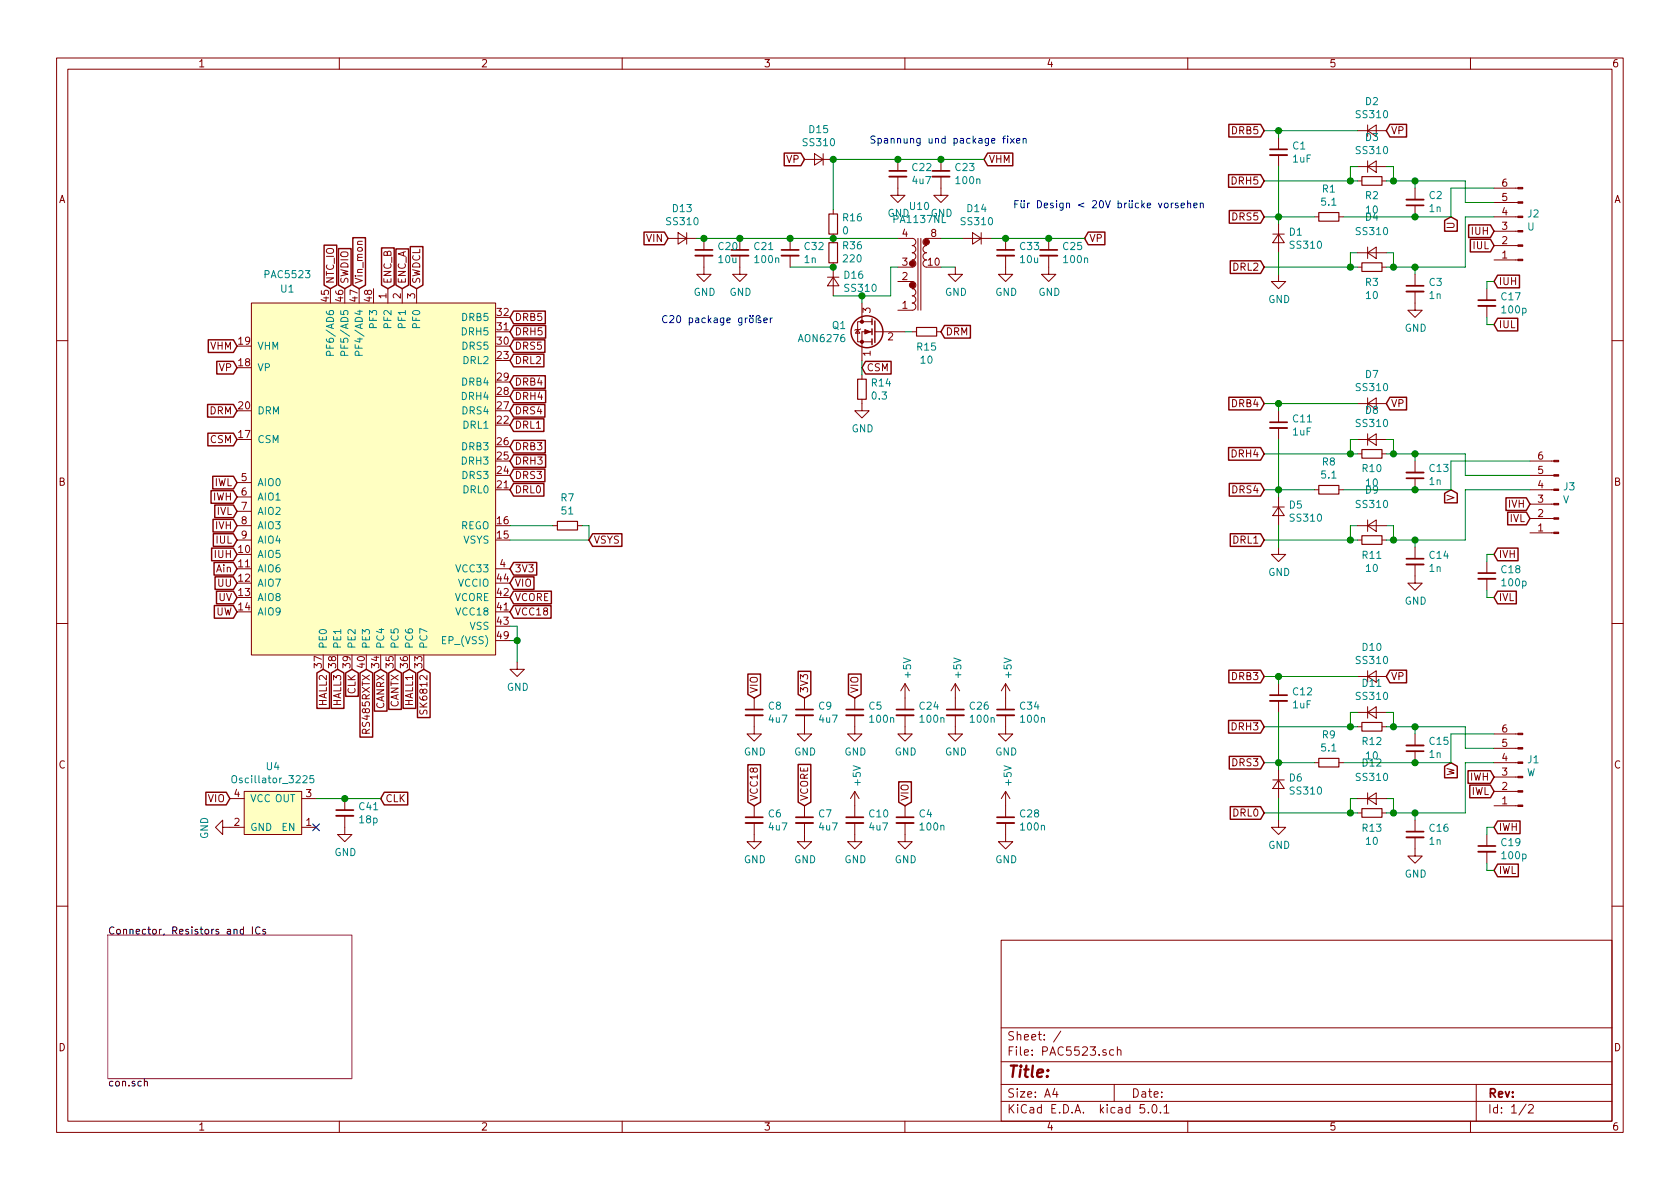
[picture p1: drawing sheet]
EESchema Schematic File Version 4
LIBS:PAC5523-cache
EELAYER 26 0
EELAYER END
$Descr A4 11693 8268
encoding utf-8
Sheet 1 2
Title ""
Date ""
Rev ""
Comp ""
Comment1 ""
Comment2 ""
Comment3 ""
Comment4 ""
$EndDescr
$Comp
L otter:PAC5523 U1
U 1 1
P 2600 3200
F 0 "U1" H 2000 4400 50  0000 C CNN
F 1 "PAC5523" H 2000 4500 50  0000 C CNN
F 2 "Package_DFN_QFN:QFN-48-1EP_6x6mm_P0.4mm_EP4.2x4.2mm" H 1950 4450 50  0001 C CNN
F 3 "https://activeweb-rn0ur8xaybw.netdna-ssl.com/wp-content/uploads/PAC5523_Datasheet.pdf" H 1950 4450 50  0001 C CNN
	1    2600 3200
	1    0    0    -1  
$EndComp
$Comp
L Device:C_Small C1
U 1 1
P 8900 1050
F 0 "C1" H 8992 1096 50  0000 L CNN
F 1 "1uF" H 8992 1005 50  0000 L CNN
F 2 "Capacitor_SMD:C_0805_2012Metric" H 8900 1050 50  0001 C CNN
F 3 "~" H 8900 1050 50  0001 C CNN
	1    8900 1050
	1    0    0    -1  
$EndComp
$Comp
L Device:D_Small D1
U 1 1
P 8900 1650
F 0 "D1" V 8854 1718 50  0000 L CNN
F 1 "SS310" V 8945 1718 50  0000 L CNN
F 2 "Diode_SMD:D_SOD-123F" V 8900 1650 50  0001 C CNN
F 3 "~" V 8900 1650 50  0001 C CNN
	1    8900 1650
	0    1    1    0   
$EndComp
$Comp
L Device:D_Small D2
U 1 1
P 9550 900
F 0 "D2" H 9550 1105 50  0000 C CNN
F 1 "SS310" H 9550 1014 50  0000 C CNN
F 2 "Diode_SMD:D_SOD-123F" V 9550 900 50  0001 C CNN
F 3 "~" V 9550 900 50  0001 C CNN
	1    9550 900 
	1    0    0    -1  
$EndComp
$Comp
L Device:D_Small D3
U 1 1
P 9550 1150
F 0 "D3" H 9550 1355 50  0000 C CNN
F 1 "SS310" H 9550 1264 50  0000 C CNN
F 2 "Diode_SMD:D_SOD-123F" V 9550 1150 50  0001 C CNN
F 3 "~" V 9550 1150 50  0001 C CNN
	1    9550 1150
	1    0    0    -1  
$EndComp
$Comp
L Device:C_Small C2
U 1 1
P 9850 1400
F 0 "C2" H 9758 1354 50  0000 R CNN
F 1 "1n" H 9758 1445 50  0000 R CNN
F 2 "Capacitor_SMD:C_0603_1608Metric" H 9850 1400 50  0001 C CNN
F 3 "~" H 9850 1400 50  0001 C CNN
	1    9850 1400
	-1   0    0    1   
$EndComp
$Comp
L Device:R_Small R2
U 1 1
P 9550 1250
F 0 "R2" V 9650 1250 50  0000 C CNN
F 1 "10" V 9750 1250 50  0000 C CNN
F 2 "Resistor_SMD:R_0805_2012Metric" H 9550 1250 50  0001 C CNN
F 3 "~" H 9550 1250 50  0001 C CNN
	1    9550 1250
	0    1    1    0   
$EndComp
$Comp
L Device:R_Small R3
U 1 1
P 9550 1850
F 0 "R3" V 9654 1850 50  0000 C CNN
F 1 "10" V 9745 1850 50  0000 C CNN
F 2 "Resistor_SMD:R_0805_2012Metric" H 9550 1850 50  0001 C CNN
F 3 "~" H 9550 1850 50  0001 C CNN
	1    9550 1850
	0    1    1    0   
$EndComp
$Comp
L Device:C_Small C3
U 1 1
P 9850 2000
F 0 "C3" H 9942 2046 50  0000 L CNN
F 1 "1n" H 9942 1955 50  0000 L CNN
F 2 "Capacitor_SMD:C_0603_1608Metric" H 9850 2000 50  0001 C CNN
F 3 "~" H 9850 2000 50  0001 C CNN
	1    9850 2000
	1    0    0    -1  
$EndComp
Wire Wire Line
	9650 1250 9700 1250
Connection ~ 9850 1250
Wire Wire Line
	9400 1250 9400 1150
Wire Wire Line
	9400 1150 9450 1150
Connection ~ 9400 1250
Wire Wire Line
	9400 1250 9450 1250
Wire Wire Line
	9650 1150 9700 1150
Wire Wire Line
	9700 1150 9700 1250
Connection ~ 9700 1250
Wire Wire Line
	9700 1250 9850 1250
Wire Wire Line
	9850 1300 9850 1250
Wire Wire Line
	9650 1850 9700 1850
Wire Wire Line
	9850 1900 9850 1850
Connection ~ 9850 1850
Wire Wire Line
	9700 1850 9700 1750
Wire Wire Line
	9700 1750 9650 1750
Connection ~ 9700 1850
Wire Wire Line
	9700 1850 9850 1850
Wire Wire Line
	9450 1850 9400 1850
Wire Wire Line
	9450 1750 9400 1750
Wire Wire Line
	9400 1750 9400 1850
Connection ~ 9400 1850
$Comp
L Device:D_Small D4
U 1 1
P 9550 1750
F 0 "D4" H 9550 2000 50  0000 C CNN
F 1 "SS310" H 9550 1900 50  0000 C CNN
F 2 "Diode_SMD:D_SOD-123F" V 9550 1750 50  0001 C CNN
F 3 "~" V 9550 1750 50  0001 C CNN
	1    9550 1750
	1    0    0    -1  
$EndComp
Connection ~ 9850 1500
Wire Wire Line
	9850 1500 9350 1500
$Comp
L Device:R_Small R1
U 1 1
P 9250 1500
F 0 "R1" V 9054 1500 50  0000 C CNN
F 1 "5.1" V 9145 1500 50  0000 C CNN
F 2 "Resistor_SMD:R_0603_1608Metric" H 9250 1500 50  0001 C CNN
F 3 "~" H 9250 1500 50  0001 C CNN
	1    9250 1500
	0    1    1    0   
$EndComp
Wire Wire Line
	9450 900  8900 900 
Wire Wire Line
	8900 950  8900 900 
Connection ~ 8900 900 
Wire Wire Line
	8900 900  8800 900 
Wire Wire Line
	8900 1150 8900 1500
Wire Wire Line
	9150 1500 8900 1500
Connection ~ 8900 1500
Wire Wire Line
	8900 1500 8900 1550
Wire Wire Line
	8800 1500 8900 1500
Wire Wire Line
	8800 1250 9400 1250
Wire Wire Line
	8800 1850 9400 1850
$Comp
L power:GND #PWR0101
U 1 1
P 8900 1900
F 0 "#PWR0101" H 8900 1650 50  0001 C CNN
F 1 "GND" H 8905 1727 50  0000 C CNN
F 2 "" H 8900 1900 50  0001 C CNN
F 3 "" H 8900 1900 50  0001 C CNN
	1    8900 1900
	1    0    0    -1  
$EndComp
Wire Wire Line
	8900 1900 8900 1750
$Comp
L power:GND #PWR0102
U 1 1
P 9850 2100
F 0 "#PWR0102" H 9850 1850 50  0001 C CNN
F 1 "GND" H 9855 1927 50  0000 C CNN
F 2 "" H 9850 2100 50  0001 C CNN
F 3 "" H 9850 2100 50  0001 C CNN
	1    9850 2100
	1    0    0    -1  
$EndComp
Text GLabel 9650 900  2    50   Input ~ 0
VP
$Comp
L Device:C_Small C11
U 1 1
P 8900 2950
F 0 "C11" H 8992 2996 50  0000 L CNN
F 1 "1uF" H 8992 2905 50  0000 L CNN
F 2 "Capacitor_SMD:C_0805_2012Metric" H 8900 2950 50  0001 C CNN
F 3 "~" H 8900 2950 50  0001 C CNN
	1    8900 2950
	1    0    0    -1  
$EndComp
$Comp
L Device:D_Small D5
U 1 1
P 8900 3550
F 0 "D5" V 8854 3618 50  0000 L CNN
F 1 "SS310" V 8945 3618 50  0000 L CNN
F 2 "Diode_SMD:D_SOD-123F" V 8900 3550 50  0001 C CNN
F 3 "~" V 8900 3550 50  0001 C CNN
	1    8900 3550
	0    1    1    0   
$EndComp
$Comp
L Device:D_Small D7
U 1 1
P 9550 2800
F 0 "D7" H 9550 3005 50  0000 C CNN
F 1 "SS310" H 9550 2914 50  0000 C CNN
F 2 "Diode_SMD:D_SOD-123F" V 9550 2800 50  0001 C CNN
F 3 "~" V 9550 2800 50  0001 C CNN
	1    9550 2800
	1    0    0    -1  
$EndComp
$Comp
L Device:D_Small D8
U 1 1
P 9550 3050
F 0 "D8" H 9550 3255 50  0000 C CNN
F 1 "SS310" H 9550 3164 50  0000 C CNN
F 2 "Diode_SMD:D_SOD-123F" V 9550 3050 50  0001 C CNN
F 3 "~" V 9550 3050 50  0001 C CNN
	1    9550 3050
	1    0    0    -1  
$EndComp
$Comp
L Device:C_Small C13
U 1 1
P 9850 3300
F 0 "C13" H 9758 3254 50  0000 R CNN
F 1 "1n" H 9758 3345 50  0000 R CNN
F 2 "Capacitor_SMD:C_0603_1608Metric" H 9850 3300 50  0001 C CNN
F 3 "~" H 9850 3300 50  0001 C CNN
	1    9850 3300
	-1   0    0    1   
$EndComp
$Comp
L Device:R_Small R10
U 1 1
P 9550 3150
F 0 "R10" V 9650 3150 50  0000 C CNN
F 1 "10" V 9750 3150 50  0000 C CNN
F 2 "Resistor_SMD:R_0805_2012Metric" H 9550 3150 50  0001 C CNN
F 3 "~" H 9550 3150 50  0001 C CNN
	1    9550 3150
	0    1    1    0   
$EndComp
$Comp
L Device:R_Small R11
U 1 1
P 9550 3750
F 0 "R11" V 9654 3750 50  0000 C CNN
F 1 "10" V 9745 3750 50  0000 C CNN
F 2 "Resistor_SMD:R_0805_2012Metric" H 9550 3750 50  0001 C CNN
F 3 "~" H 9550 3750 50  0001 C CNN
	1    9550 3750
	0    1    1    0   
$EndComp
$Comp
L Device:C_Small C14
U 1 1
P 9850 3900
F 0 "C14" H 9942 3946 50  0000 L CNN
F 1 "1n" H 9942 3855 50  0000 L CNN
F 2 "Capacitor_SMD:C_0603_1608Metric" H 9850 3900 50  0001 C CNN
F 3 "~" H 9850 3900 50  0001 C CNN
	1    9850 3900
	1    0    0    -1  
$EndComp
Wire Wire Line
	9650 3150 9700 3150
Connection ~ 9850 3150
Wire Wire Line
	9400 3150 9400 3050
Wire Wire Line
	9400 3050 9450 3050
Connection ~ 9400 3150
Wire Wire Line
	9400 3150 9450 3150
Wire Wire Line
	9650 3050 9700 3050
Wire Wire Line
	9700 3050 9700 3150
Connection ~ 9700 3150
Wire Wire Line
	9700 3150 9850 3150
Wire Wire Line
	9850 3200 9850 3150
Wire Wire Line
	9650 3750 9700 3750
Wire Wire Line
	9850 3800 9850 3750
Connection ~ 9850 3750
Wire Wire Line
	9700 3750 9700 3650
Wire Wire Line
	9700 3650 9650 3650
Connection ~ 9700 3750
Wire Wire Line
	9700 3750 9850 3750
Wire Wire Line
	9450 3750 9400 3750
Wire Wire Line
	9450 3650 9400 3650
Wire Wire Line
	9400 3650 9400 3750
Connection ~ 9400 3750
$Comp
L Device:D_Small D9
U 1 1
P 9550 3650
F 0 "D9" H 9550 3900 50  0000 C CNN
F 1 "SS310" H 9550 3800 50  0000 C CNN
F 2 "Diode_SMD:D_SOD-123F" V 9550 3650 50  0001 C CNN
F 3 "~" V 9550 3650 50  0001 C CNN
	1    9550 3650
	1    0    0    -1  
$EndComp
Wire Wire Line
	9850 3400 9350 3400
$Comp
L Device:R_Small R8
U 1 1
P 9250 3400
F 0 "R8" V 9054 3400 50  0000 C CNN
F 1 "5.1" V 9145 3400 50  0000 C CNN
F 2 "Resistor_SMD:R_0603_1608Metric" H 9250 3400 50  0001 C CNN
F 3 "~" H 9250 3400 50  0001 C CNN
	1    9250 3400
	0    1    1    0   
$EndComp
Wire Wire Line
	9450 2800 8900 2800
Wire Wire Line
	8900 2850 8900 2800
Connection ~ 8900 2800
Wire Wire Line
	8900 2800 8800 2800
Wire Wire Line
	8900 3050 8900 3400
Wire Wire Line
	9150 3400 8900 3400
Connection ~ 8900 3400
Wire Wire Line
	8900 3400 8900 3450
Wire Wire Line
	8800 3400 8900 3400
Wire Wire Line
	8800 3150 9400 3150
Wire Wire Line
	8800 3750 9400 3750
$Comp
L power:GND #PWR0103
U 1 1
P 8900 3800
F 0 "#PWR0103" H 8900 3550 50  0001 C CNN
F 1 "GND" H 8905 3627 50  0000 C CNN
F 2 "" H 8900 3800 50  0001 C CNN
F 3 "" H 8900 3800 50  0001 C CNN
	1    8900 3800
	1    0    0    -1  
$EndComp
Wire Wire Line
	8900 3800 8900 3650
$Comp
L power:GND #PWR0104
U 1 1
P 9850 4000
F 0 "#PWR0104" H 9850 3750 50  0001 C CNN
F 1 "GND" H 9855 3827 50  0000 C CNN
F 2 "" H 9850 4000 50  0001 C CNN
F 3 "" H 9850 4000 50  0001 C CNN
	1    9850 4000
	1    0    0    -1  
$EndComp
Text GLabel 9650 2800 2    50   Input ~ 0
VP
$Comp
L Device:C_Small C12
U 1 1
P 8900 4850
F 0 "C12" H 8992 4896 50  0000 L CNN
F 1 "1uF" H 8992 4805 50  0000 L CNN
F 2 "Capacitor_SMD:C_0805_2012Metric" H 8900 4850 50  0001 C CNN
F 3 "~" H 8900 4850 50  0001 C CNN
	1    8900 4850
	1    0    0    -1  
$EndComp
$Comp
L Device:D_Small D6
U 1 1
P 8900 5450
F 0 "D6" V 8854 5518 50  0000 L CNN
F 1 "SS310" V 8945 5518 50  0000 L CNN
F 2 "Diode_SMD:D_SOD-123F" V 8900 5450 50  0001 C CNN
F 3 "~" V 8900 5450 50  0001 C CNN
	1    8900 5450
	0    1    1    0   
$EndComp
$Comp
L Device:D_Small D10
U 1 1
P 9550 4700
F 0 "D10" H 9550 4905 50  0000 C CNN
F 1 "SS310" H 9550 4814 50  0000 C CNN
F 2 "Diode_SMD:D_SOD-123F" V 9550 4700 50  0001 C CNN
F 3 "~" V 9550 4700 50  0001 C CNN
	1    9550 4700
	1    0    0    -1  
$EndComp
$Comp
L Device:D_Small D11
U 1 1
P 9550 4950
F 0 "D11" H 9550 5155 50  0000 C CNN
F 1 "SS310" H 9550 5064 50  0000 C CNN
F 2 "Diode_SMD:D_SOD-123F" V 9550 4950 50  0001 C CNN
F 3 "~" V 9550 4950 50  0001 C CNN
	1    9550 4950
	1    0    0    -1  
$EndComp
$Comp
L Device:C_Small C15
U 1 1
P 9850 5200
F 0 "C15" H 9758 5154 50  0000 R CNN
F 1 "1n" H 9758 5245 50  0000 R CNN
F 2 "Capacitor_SMD:C_0603_1608Metric" H 9850 5200 50  0001 C CNN
F 3 "~" H 9850 5200 50  0001 C CNN
	1    9850 5200
	-1   0    0    1   
$EndComp
$Comp
L Device:R_Small R12
U 1 1
P 9550 5050
F 0 "R12" V 9650 5050 50  0000 C CNN
F 1 "10" V 9750 5050 50  0000 C CNN
F 2 "Resistor_SMD:R_0805_2012Metric" H 9550 5050 50  0001 C CNN
F 3 "~" H 9550 5050 50  0001 C CNN
	1    9550 5050
	0    1    1    0   
$EndComp
$Comp
L Device:R_Small R13
U 1 1
P 9550 5650
F 0 "R13" V 9654 5650 50  0000 C CNN
F 1 "10" V 9745 5650 50  0000 C CNN
F 2 "Resistor_SMD:R_0805_2012Metric" H 9550 5650 50  0001 C CNN
F 3 "~" H 9550 5650 50  0001 C CNN
	1    9550 5650
	0    1    1    0   
$EndComp
$Comp
L Device:C_Small C16
U 1 1
P 9850 5800
F 0 "C16" H 9942 5846 50  0000 L CNN
F 1 "1n" H 9942 5755 50  0000 L CNN
F 2 "Capacitor_SMD:C_0603_1608Metric" H 9850 5800 50  0001 C CNN
F 3 "~" H 9850 5800 50  0001 C CNN
	1    9850 5800
	1    0    0    -1  
$EndComp
Wire Wire Line
	9650 5050 9700 5050
Connection ~ 9850 5050
Wire Wire Line
	9400 5050 9400 4950
Wire Wire Line
	9400 4950 9450 4950
Connection ~ 9400 5050
Wire Wire Line
	9400 5050 9450 5050
Wire Wire Line
	9650 4950 9700 4950
Wire Wire Line
	9700 4950 9700 5050
Connection ~ 9700 5050
Wire Wire Line
	9700 5050 9850 5050
Wire Wire Line
	9850 5100 9850 5050
Wire Wire Line
	9650 5650 9700 5650
Wire Wire Line
	9850 5700 9850 5650
Connection ~ 9850 5650
Wire Wire Line
	9700 5650 9700 5550
Wire Wire Line
	9700 5550 9650 5550
Connection ~ 9700 5650
Wire Wire Line
	9700 5650 9850 5650
Wire Wire Line
	9450 5650 9400 5650
Wire Wire Line
	9450 5550 9400 5550
Wire Wire Line
	9400 5550 9400 5650
Connection ~ 9400 5650
$Comp
L Device:D_Small D12
U 1 1
P 9550 5550
F 0 "D12" H 9550 5800 50  0000 C CNN
F 1 "SS310" H 9550 5700 50  0000 C CNN
F 2 "Diode_SMD:D_SOD-123F" V 9550 5550 50  0001 C CNN
F 3 "~" V 9550 5550 50  0001 C CNN
	1    9550 5550
	1    0    0    -1  
$EndComp
Wire Wire Line
	9850 5300 9350 5300
$Comp
L Device:R_Small R9
U 1 1
P 9250 5300
F 0 "R9" V 9054 5300 50  0000 C CNN
F 1 "5.1" V 9145 5300 50  0000 C CNN
F 2 "Resistor_SMD:R_0603_1608Metric" H 9250 5300 50  0001 C CNN
F 3 "~" H 9250 5300 50  0001 C CNN
	1    9250 5300
	0    1    1    0   
$EndComp
Wire Wire Line
	9450 4700 8900 4700
Wire Wire Line
	8900 4750 8900 4700
Connection ~ 8900 4700
Wire Wire Line
	8900 4700 8800 4700
Wire Wire Line
	8900 4950 8900 5300
Wire Wire Line
	9150 5300 8900 5300
Connection ~ 8900 5300
Wire Wire Line
	8900 5300 8900 5350
Wire Wire Line
	8800 5300 8900 5300
Wire Wire Line
	8800 5050 9400 5050
Wire Wire Line
	8800 5650 9400 5650
$Comp
L power:GND #PWR0105
U 1 1
P 8900 5700
F 0 "#PWR0105" H 8900 5450 50  0001 C CNN
F 1 "GND" H 8905 5527 50  0000 C CNN
F 2 "" H 8900 5700 50  0001 C CNN
F 3 "" H 8900 5700 50  0001 C CNN
	1    8900 5700
	1    0    0    -1  
$EndComp
Wire Wire Line
	8900 5700 8900 5550
$Comp
L power:GND #PWR0106
U 1 1
P 9850 5900
F 0 "#PWR0106" H 9850 5650 50  0001 C CNN
F 1 "GND" H 9855 5727 50  0000 C CNN
F 2 "" H 9850 5900 50  0001 C CNN
F 3 "" H 9850 5900 50  0001 C CNN
	1    9850 5900
	1    0    0    -1  
$EndComp
Text GLabel 9650 4700 2    50   Input ~ 0
VP
Text GLabel 8800 900  0    50   Input ~ 0
DRB5
Text GLabel 8800 1250 0    50   Input ~ 0
DRH5
Text GLabel 8800 1500 0    50   Input ~ 0
DRS5
Text GLabel 8800 1850 0    50   Input ~ 0
DRL2
Text GLabel 8800 2800 0    50   Input ~ 0
DRB4
Text GLabel 8800 3150 0    50   Input ~ 0
DRH4
Text GLabel 8800 3400 0    50   Input ~ 0
DRS4
Text GLabel 8800 3750 0    50   Input ~ 0
DRL1
Text GLabel 8800 4700 0    50   Input ~ 0
DRB3
Text GLabel 8800 5050 0    50   Input ~ 0
DRH3
Text GLabel 8800 5300 0    50   Input ~ 0
DRS3
Text GLabel 8800 5650 0    50   Input ~ 0
DRL0
Text GLabel 3550 2200 2    50   Input ~ 0
DRB5
Text GLabel 3550 2300 2    50   Input ~ 0
DRH5
Text GLabel 3550 2400 2    50   Input ~ 0
DRS5
Text GLabel 3550 2500 2    50   Input ~ 0
DRL2
Text GLabel 3550 2650 2    50   Input ~ 0
DRB4
Text GLabel 3550 2750 2    50   Input ~ 0
DRH4
Text GLabel 3550 2850 2    50   Input ~ 0
DRS4
Text GLabel 3550 2950 2    50   Input ~ 0
DRL1
Text GLabel 3550 3100 2    50   Input ~ 0
DRB3
Text GLabel 3550 3200 2    50   Input ~ 0
DRH3
Text GLabel 3550 3300 2    50   Input ~ 0
DRS3
Text GLabel 3550 3400 2    50   Input ~ 0
DRL0
Text GLabel 10400 6050 2    50   Input ~ 0
IWL
Text GLabel 10400 5750 2    50   Input ~ 0
IWH
Text GLabel 10400 4150 2    50   Input ~ 0
IVL
Text GLabel 10400 3850 2    50   Input ~ 0
IVH
Text GLabel 10400 2250 2    50   Input ~ 0
IUL
Text GLabel 10400 1950 2    50   Input ~ 0
IUH
Wire Wire Line
	3550 4350 3600 4350
Wire Wire Line
	3600 4350 3600 4450
Wire Wire Line
	3550 4450 3600 4450
Connection ~ 3600 4450
Wire Wire Line
	3600 4450 3600 4600
$Comp
L power:GND #PWR0107
U 1 1
P 3600 4600
F 0 "#PWR0107" H 3600 4350 50  0001 C CNN
F 1 "GND" H 3605 4427 50  0000 C CNN
F 2 "" H 3600 4600 50  0001 C CNN
F 3 "" H 3600 4600 50  0001 C CNN
	1    3600 4600
	1    0    0    -1  
$EndComp
$Comp
L Device:R_Small R7
U 1 1
P 3950 3650
F 0 "R7" V 3754 3650 50  0000 C CNN
F 1 "51" V 3845 3650 50  0000 C CNN
F 2 "Resistor_SMD:R_0603_1608Metric" H 3950 3650 50  0001 C CNN
F 3 "~" H 3950 3650 50  0001 C CNN
	1    3950 3650
	0    1    1    0   
$EndComp
Wire Wire Line
	3850 3650 3550 3650
Wire Wire Line
	4050 3650 4100 3650
Wire Wire Line
	4100 3650 4100 3750
Wire Wire Line
	4100 3750 3550 3750
Text GLabel 4100 3750 2    50   Input ~ 0
VSYS
$Comp
L Device:C_Small C19
U 1 1
P 10350 5900
F 0 "C19" H 10442 5946 50  0000 L CNN
F 1 "100p" H 10442 5855 50  0000 L CNN
F 2 "Capacitor_SMD:C_0603_1608Metric" H 10350 5900 50  0001 C CNN
F 3 "~" H 10350 5900 50  0001 C CNN
	1    10350 5900
	1    0    0    -1  
$EndComp
Wire Wire Line
	10350 5750 10350 5800
Wire Wire Line
	10350 5750 10400 5750
Wire Wire Line
	10400 6050 10350 6050
Wire Wire Line
	10350 6050 10350 6000
$Comp
L Device:C_Small C18
U 1 1
P 10350 4000
F 0 "C18" H 10442 4046 50  0000 L CNN
F 1 "100p" H 10442 3955 50  0000 L CNN
F 2 "Capacitor_SMD:C_0603_1608Metric" H 10350 4000 50  0001 C CNN
F 3 "~" H 10350 4000 50  0001 C CNN
	1    10350 4000
	1    0    0    -1  
$EndComp
Wire Wire Line
	10400 4150 10350 4150
Wire Wire Line
	10350 4150 10350 4100
Wire Wire Line
	10400 3850 10350 3850
Wire Wire Line
	10350 3850 10350 3900
$Comp
L Device:C_Small C17
U 1 1
P 10350 2100
F 0 "C17" H 10442 2146 50  0000 L CNN
F 1 "100p" H 10442 2055 50  0000 L CNN
F 2 "Capacitor_SMD:C_0603_1608Metric" H 10350 2100 50  0001 C CNN
F 3 "~" H 10350 2100 50  0001 C CNN
	1    10350 2100
	1    0    0    -1  
$EndComp
Wire Wire Line
	10400 2250 10350 2250
Wire Wire Line
	10350 2250 10350 2200
Wire Wire Line
	10400 1950 10350 1950
Wire Wire Line
	10350 1950 10350 2000
Text GLabel 2850 4650 3    50   Input ~ 0
HALL1
Text GLabel 2250 4650 3    50   Input ~ 0
HALL2
Text GLabel 2350 4650 3    50   Input ~ 0
HALL3
Text GLabel 3550 4050 2    50   Input ~ 0
VIO
Text GLabel 1650 3350 0    50   Input ~ 0
IWL
Text GLabel 1650 3450 0    50   Input ~ 0
IWH
Text GLabel 1650 3550 0    50   Input ~ 0
IVL
Text GLabel 1650 3650 0    50   Input ~ 0
IVH
Text GLabel 1650 3750 0    50   Input ~ 0
IUL
Text GLabel 1650 3850 0    50   Input ~ 0
IUH
$Comp
L Connector:Conn_01x06_Male J2
U 1 1
P 10600 1600
F 0 "J2" H 10572 1482 50  0000 R CNN
F 1 "U" H 10572 1573 50  0000 R CNN
F 2 "otter:PinHeader_1x06_P2.00mm_Vertical_COMBI" H 10600 1600 50  0001 C CNN
F 3 "~" H 10600 1600 50  0001 C CNN
	1    10600 1600
	-1   0    0    1   
$EndComp
Wire Wire Line
	9850 1250 10200 1250
Wire Wire Line
	9850 1850 10200 1850
Text GLabel 10400 1600 0    50   Input ~ 0
IUH
Text GLabel 10400 1700 0    50   Input ~ 0
IUL
$Comp
L Connector:Conn_01x06_Male J3
U 1 1
P 10850 3500
F 0 "J3" H 10822 3382 50  0000 R CNN
F 1 "V" H 10822 3473 50  0000 R CNN
F 2 "otter:PinHeader_1x06_P2.00mm_Vertical_COMBI" H 10850 3500 50  0001 C CNN
F 3 "~" H 10850 3500 50  0001 C CNN
	1    10850 3500
	-1   0    0    1   
$EndComp
Wire Wire Line
	9850 3750 10200 3750
Wire Wire Line
	9850 3150 10200 3150
Text GLabel 10650 3600 0    50   Input ~ 0
IVL
Text GLabel 10650 3500 0    50   Input ~ 0
IVH
Connection ~ 9850 5300
$Comp
L Connector:Conn_01x06_Male J1
U 1 1
P 10600 5400
F 0 "J1" H 10572 5282 50  0000 R CNN
F 1 "W" H 10572 5373 50  0000 R CNN
F 2 "otter:PinHeader_1x06_P2.00mm_Vertical_COMBI" H 10600 5400 50  0001 C CNN
F 3 "~" H 10600 5400 50  0001 C CNN
	1    10600 5400
	-1   0    0    1   
$EndComp
Wire Wire Line
	9850 5650 10200 5650
Wire Wire Line
	9850 5050 10200 5050
Text GLabel 10400 5500 0    50   Input ~ 0
IWL
Text GLabel 10400 5400 0    50   Input ~ 0
IWH
$Comp
L Device:D_Small D15
U 1 1
P 5700 1100
F 0 "D15" H 5700 895 50  0000 C CNN
F 1 "SS310" H 5700 986 50  0000 C CNN
F 2 "Diode_SMD:D_SOD-123F" V 5700 1100 50  0001 C CNN
F 3 "~" V 5700 1100 50  0001 C CNN
	1    5700 1100
	-1   0    0    1   
$EndComp
$Comp
L Device:R_Small R16
U 1 1
P 5800 1550
F 0 "R16" H 5859 1596 50  0000 L CNN
F 1 "0" H 5859 1505 50  0000 L CNN
F 2 "Resistor_SMD:R_0603_1608Metric" H 5800 1550 50  0001 C CNN
F 3 "~" H 5800 1550 50  0001 C CNN
	1    5800 1550
	1    0    0    -1  
$EndComp
$Comp
L Device:D_Small D13
U 1 1
P 4750 1650
F 0 "D13" H 4750 1445 50  0000 C CNN
F 1 "SS310" H 4750 1536 50  0000 C CNN
F 2 "Diode_SMD:D_SOD-123F" V 4750 1650 50  0001 C CNN
F 3 "~" V 4750 1650 50  0001 C CNN
	1    4750 1650
	-1   0    0    1   
$EndComp
$Comp
L Device:D_Small D14
U 1 1
P 6800 1650
F 0 "D14" H 6800 1445 50  0000 C CNN
F 1 "SS310" H 6800 1536 50  0000 C CNN
F 2 "Diode_SMD:D_SOD-123F" V 6800 1650 50  0001 C CNN
F 3 "~" V 6800 1650 50  0001 C CNN
	1    6800 1650
	-1   0    0    1   
$EndComp
Wire Wire Line
	6000 2100 6000 2050
$Comp
L Device:R_Small R14
U 1 1
P 6000 2700
F 0 "R14" H 6059 2746 50  0000 L CNN
F 1 "0.3" H 6059 2655 50  0000 L CNN
F 2 "Resistor_SMD:R_0805_2012Metric" H 6000 2700 50  0001 C CNN
F 3 "~" H 6000 2700 50  0001 C CNN
	1    6000 2700
	1    0    0    -1  
$EndComp
Text GLabel 1650 2550 0    50   Input ~ 0
VP
Text GLabel 4650 1650 0    50   Input ~ 0
VIN
$Comp
L Device:C_Small C21
U 1 1
P 5150 1750
F 0 "C21" H 5242 1796 50  0000 L CNN
F 1 "100n" H 5242 1705 50  0000 L CNN
F 2 "Capacitor_SMD:C_0603_1608Metric" H 5150 1750 50  0001 C CNN
F 3 "~" H 5150 1750 50  0001 C CNN
	1    5150 1750
	1    0    0    -1  
$EndComp
$Comp
L Device:C_Small C23
U 1 1
P 6550 1200
F 0 "C23" H 6642 1246 50  0000 L CNN
F 1 "100n" H 6642 1155 50  0000 L CNN
F 2 "Capacitor_SMD:C_0603_1608Metric" H 6550 1200 50  0001 C CNN
F 3 "~" H 6550 1200 50  0001 C CNN
	1    6550 1200
	1    0    0    -1  
$EndComp
$Comp
L Device:C_Small C25
U 1 1
P 7300 1750
F 0 "C25" H 7392 1796 50  0000 L CNN
F 1 "100n" H 7392 1705 50  0000 L CNN
F 2 "Capacitor_SMD:C_0603_1608Metric" H 7300 1750 50  0001 C CNN
F 3 "~" H 7300 1750 50  0001 C CNN
	1    7300 1750
	1    0    0    -1  
$EndComp
$Comp
L Device:R_Small R15
U 1 1
P 6450 2300
F 0 "R15" V 6554 2300 50  0000 C CNN
F 1 "10" V 6645 2300 50  0000 C CNN
F 2 "Resistor_SMD:R_0805_2012Metric" H 6450 2300 50  0001 C CNN
F 3 "~" H 6450 2300 50  0001 C CNN
	1    6450 2300
	0    1    1    0   
$EndComp
$Comp
L Device:C_Small C22
U 1 1
P 6250 1200
F 0 "C22" H 6342 1246 50  0000 L CNN
F 1 "4u7" H 6342 1155 50  0000 L CNN
F 2 "Capacitor_SMD:C_0603_1608Metric" H 6250 1200 50  0001 C CNN
F 3 "~" H 6250 1200 50  0001 C CNN
	1    6250 1200
	1    0    0    -1  
$EndComp
$Comp
L Device:C_Small C20
U 1 1
P 4900 1750
F 0 "C20" H 4992 1796 50  0000 L CNN
F 1 "10u" H 4992 1705 50  0000 L CNN
F 2 "Capacitor_SMD:C_1206_3216Metric" H 4900 1750 50  0001 C CNN
F 3 "~" H 4900 1750 50  0001 C CNN
	1    4900 1750
	1    0    0    -1  
$EndComp
$Comp
L Device:C_Small C33
U 1 1
P 7000 1750
F 0 "C33" H 7092 1796 50  0000 L CNN
F 1 "10u" H 7092 1705 50  0000 L CNN
F 2 "Capacitor_SMD:C_1206_3216Metric" H 7000 1750 50  0001 C CNN
F 3 "~" H 7000 1750 50  0001 C CNN
	1    7000 1750
	1    0    0    -1  
$EndComp
Connection ~ 5150 1650
$Comp
L Device:R_Small R36
U 1 1
P 5800 1750
F 0 "R36" H 5741 1704 50  0000 R CNN
F 1 "220" H 5741 1795 50  0000 R CNN
F 2 "Resistor_SMD:R_0603_1608Metric" H 5800 1750 50  0001 C CNN
F 3 "~" H 5800 1750 50  0001 C CNN
	1    5800 1750
	-1   0    0    1   
$EndComp
$Comp
L Device:D_Small D16
U 1 1
P 5800 1950
F 0 "D16" V 5754 2018 50  0000 L CNN
F 1 "SS310" V 5845 2018 50  0000 L CNN
F 2 "Diode_SMD:D_SOD-123F" V 5800 1950 50  0001 C CNN
F 3 "~" V 5800 1950 50  0001 C CNN
	1    5800 1950
	0    1    1    0   
$EndComp
Wire Wire Line
	6000 2050 5800 2050
Text GLabel 2400 2000 1    50   Input ~ 0
SWDIO
Text GLabel 2900 2000 1    50   Input ~ 0
SWDCL
Text GLabel 10100 3400 3    50   Input ~ 0
V
Text GLabel 10100 5300 3    50   Input ~ 0
W
Text GLabel 10100 1500 3    50   Input ~ 0
U
Text GLabel 1650 4050 0    50   Input ~ 0
UU
Text GLabel 1650 4150 0    50   Input ~ 0
UV
Text GLabel 1650 4250 0    50   Input ~ 0
UW
Text GLabel 1650 3950 0    50   Input ~ 0
Ain
Text GLabel 3550 3950 2    50   Input ~ 0
3V3
Text GLabel 2500 2000 1    50   Input ~ 0
Vin_mon
Text GLabel 3550 4150 2    50   Input ~ 0
VCORE
Text GLabel 3550 4250 2    50   Input ~ 0
VCC18
Text GLabel 6000 2550 2    50   Input ~ 0
CSM
Wire Wire Line
	6000 2500 6000 2600
Wire Wire Line
	6350 2300 6300 2300
Text GLabel 6550 2300 2    50   Input ~ 0
DRM
Text GLabel 1650 3050 0    50   Input ~ 0
CSM
Text GLabel 1650 2850 0    50   Input ~ 0
DRM
Text GLabel 6850 1100 2    50   Input ~ 0
VHM
Text GLabel 7550 1650 2    50   Input ~ 0
VP
Connection ~ 5800 1650
Text GLabel 1650 2400 0    50   Input ~ 0
VHM
Wire Wire Line
	5150 1650 5500 1650
Wire Wire Line
	4850 1650 4900 1650
Connection ~ 4900 1650
Wire Wire Line
	4900 1650 5150 1650
Wire Wire Line
	5800 1100 6250 1100
Connection ~ 6250 1100
Wire Wire Line
	6250 1100 6550 1100
Connection ~ 5800 1100
Wire Wire Line
	6850 1100 6550 1100
Connection ~ 6550 1100
Text GLabel 5600 1100 0    50   Input ~ 0
VP
Wire Wire Line
	7550 1650 7300 1650
Connection ~ 7000 1650
Wire Wire Line
	7000 1650 6900 1650
Connection ~ 7300 1650
Wire Wire Line
	7300 1650 7000 1650
Wire Wire Line
	5800 1450 5800 1100
$Comp
L Device:C_Small C32
U 1 1
P 5500 1750
F 0 "C32" H 5592 1796 50  0000 L CNN
F 1 "1n" H 5592 1705 50  0000 L CNN
F 2 "Capacitor_SMD:C_0603_1608Metric" H 5500 1750 50  0001 C CNN
F 3 "~" H 5500 1750 50  0001 C CNN
	1    5500 1750
	1    0    0    -1  
$EndComp
Wire Wire Line
	5500 1850 5800 1850
Connection ~ 5800 1850
Wire Wire Line
	5800 1650 5500 1650
Connection ~ 5500 1650
Text GLabel 2550 4650 3    50   Input ~ 0
RS485RXTX
Text GLabel 2800 2000 1    50   Input ~ 0
ENC_A
Text GLabel 2700 2000 1    50   Input ~ 0
ENC_B
Text GLabel 2950 4650 3    50   Input ~ 0
SK6812
$Comp
L Device:C_Small C34
U 1 1
P 7000 4950
F 0 "C34" H 7092 4996 50  0000 L CNN
F 1 "100n" H 7092 4905 50  0000 L CNN
F 2 "Capacitor_SMD:C_0603_1608Metric" H 7000 4950 50  0001 C CNN
F 3 "~" H 7000 4950 50  0001 C CNN
	1    7000 4950
	1    0    0    -1  
$EndComp
$Comp
L power:GND #PWR0149
U 1 1
P 7000 5050
F 0 "#PWR0149" H 7000 4800 50  0001 C CNN
F 1 "GND" H 7005 4877 50  0000 C CNN
F 2 "" H 7000 5050 50  0001 C CNN
F 3 "" H 7000 5050 50  0001 C CNN
	1    7000 5050
	1    0    0    -1  
$EndComp
$Comp
L Device:C_Small C28
U 1 1
P 7000 5700
F 0 "C28" H 7092 5746 50  0000 L CNN
F 1 "100n" H 7092 5655 50  0000 L CNN
F 2 "Capacitor_SMD:C_0603_1608Metric" H 7000 5700 50  0001 C CNN
F 3 "~" H 7000 5700 50  0001 C CNN
	1    7000 5700
	1    0    0    -1  
$EndComp
$Comp
L power:GND #PWR0144
U 1 1
P 7000 5800
F 0 "#PWR0144" H 7000 5550 50  0001 C CNN
F 1 "GND" H 7005 5627 50  0000 C CNN
F 2 "" H 7000 5800 50  0001 C CNN
F 3 "" H 7000 5800 50  0001 C CNN
	1    7000 5800
	1    0    0    -1  
$EndComp
$Comp
L power:GND #PWR0137
U 1 1
P 6650 5050
F 0 "#PWR0137" H 6650 4800 50  0001 C CNN
F 1 "GND" H 6655 4877 50  0000 C CNN
F 2 "" H 6650 5050 50  0001 C CNN
F 3 "" H 6650 5050 50  0001 C CNN
	1    6650 5050
	1    0    0    -1  
$EndComp
$Comp
L Device:C_Small C26
U 1 1
P 6650 4950
F 0 "C26" H 6742 4996 50  0000 L CNN
F 1 "100n" H 6742 4905 50  0000 L CNN
F 2 "Capacitor_SMD:C_0603_1608Metric" H 6650 4950 50  0001 C CNN
F 3 "~" H 6650 4950 50  0001 C CNN
	1    6650 4950
	1    0    0    -1  
$EndComp
Text GLabel 5600 4850 1    50   Input ~ 0
3V3
Text GLabel 5250 4850 1    50   Input ~ 0
VIO
Text GLabel 5600 5600 1    50   Input ~ 0
VCORE
Text GLabel 5250 5600 1    50   Input ~ 0
VCC18
$Comp
L power:GND #PWR0134
U 1 1
P 6300 5050
F 0 "#PWR0134" H 6300 4800 50  0001 C CNN
F 1 "GND" H 6305 4877 50  0000 C CNN
F 2 "" H 6300 5050 50  0001 C CNN
F 3 "" H 6300 5050 50  0001 C CNN
	1    6300 5050
	1    0    0    -1  
$EndComp
$Comp
L Device:C_Small C24
U 1 1
P 6300 4950
F 0 "C24" H 6392 4996 50  0000 L CNN
F 1 "100n" H 6392 4905 50  0000 L CNN
F 2 "Capacitor_SMD:C_0603_1608Metric" H 6300 4950 50  0001 C CNN
F 3 "~" H 6300 4950 50  0001 C CNN
	1    6300 4950
	1    0    0    -1  
$EndComp
$Comp
L power:GND #PWR0114
U 1 1
P 5950 5050
F 0 "#PWR0114" H 5950 4800 50  0001 C CNN
F 1 "GND" H 5955 4877 50  0000 C CNN
F 2 "" H 5950 5050 50  0001 C CNN
F 3 "" H 5950 5050 50  0001 C CNN
	1    5950 5050
	1    0    0    -1  
$EndComp
$Comp
L Device:C_Small C5
U 1 1
P 5950 4950
F 0 "C5" H 6042 4996 50  0000 L CNN
F 1 "100n" H 6042 4905 50  0000 L CNN
F 2 "Capacitor_SMD:C_0603_1608Metric" H 5950 4950 50  0001 C CNN
F 3 "~" H 5950 4950 50  0001 C CNN
	1    5950 4950
	1    0    0    -1  
$EndComp
Text GLabel 5950 4850 1    50   Input ~ 0
VIO
$Comp
L power:GND #PWR0112
U 1 1
P 5950 5800
F 0 "#PWR0112" H 5950 5550 50  0001 C CNN
F 1 "GND" H 5955 5627 50  0000 C CNN
F 2 "" H 5950 5800 50  0001 C CNN
F 3 "" H 5950 5800 50  0001 C CNN
	1    5950 5800
	1    0    0    -1  
$EndComp
$Comp
L power:GND #PWR0111
U 1 1
P 5600 5050
F 0 "#PWR0111" H 5600 4800 50  0001 C CNN
F 1 "GND" H 5605 4877 50  0000 C CNN
F 2 "" H 5600 5050 50  0001 C CNN
F 3 "" H 5600 5050 50  0001 C CNN
	1    5600 5050
	1    0    0    -1  
$EndComp
$Comp
L power:GND #PWR0110
U 1 1
P 5250 5050
F 0 "#PWR0110" H 5250 4800 50  0001 C CNN
F 1 "GND" H 5255 4877 50  0000 C CNN
F 2 "" H 5250 5050 50  0001 C CNN
F 3 "" H 5250 5050 50  0001 C CNN
	1    5250 5050
	1    0    0    -1  
$EndComp
$Comp
L power:GND #PWR0109
U 1 1
P 5600 5800
F 0 "#PWR0109" H 5600 5550 50  0001 C CNN
F 1 "GND" H 5605 5627 50  0000 C CNN
F 2 "" H 5600 5800 50  0001 C CNN
F 3 "" H 5600 5800 50  0001 C CNN
	1    5600 5800
	1    0    0    -1  
$EndComp
$Comp
L power:GND #PWR0108
U 1 1
P 5250 5800
F 0 "#PWR0108" H 5250 5550 50  0001 C CNN
F 1 "GND" H 5255 5627 50  0000 C CNN
F 2 "" H 5250 5800 50  0001 C CNN
F 3 "" H 5250 5800 50  0001 C CNN
	1    5250 5800
	1    0    0    -1  
$EndComp
$Comp
L Device:C_Small C10
U 1 1
P 5950 5700
F 0 "C10" H 6042 5746 50  0000 L CNN
F 1 "4u7" H 6042 5655 50  0000 L CNN
F 2 "Capacitor_SMD:C_0603_1608Metric" H 5950 5700 50  0001 C CNN
F 3 "~" H 5950 5700 50  0001 C CNN
	1    5950 5700
	1    0    0    -1  
$EndComp
$Comp
L Device:C_Small C9
U 1 1
P 5600 4950
F 0 "C9" H 5692 4996 50  0000 L CNN
F 1 "4u7" H 5692 4905 50  0000 L CNN
F 2 "Capacitor_SMD:C_0603_1608Metric" H 5600 4950 50  0001 C CNN
F 3 "~" H 5600 4950 50  0001 C CNN
	1    5600 4950
	1    0    0    -1  
$EndComp
$Comp
L Device:C_Small C8
U 1 1
P 5250 4950
F 0 "C8" H 5342 4996 50  0000 L CNN
F 1 "4u7" H 5342 4905 50  0000 L CNN
F 2 "Capacitor_SMD:C_0603_1608Metric" H 5250 4950 50  0001 C CNN
F 3 "~" H 5250 4950 50  0001 C CNN
	1    5250 4950
	1    0    0    -1  
$EndComp
$Comp
L Device:C_Small C7
U 1 1
P 5600 5700
F 0 "C7" H 5692 5746 50  0000 L CNN
F 1 "4u7" H 5692 5655 50  0000 L CNN
F 2 "Capacitor_SMD:C_0603_1608Metric" H 5600 5700 50  0001 C CNN
F 3 "~" H 5600 5700 50  0001 C CNN
	1    5600 5700
	1    0    0    -1  
$EndComp
$Comp
L Device:C_Small C6
U 1 1
P 5250 5700
F 0 "C6" H 5342 5746 50  0000 L CNN
F 1 "4u7" H 5342 5655 50  0000 L CNN
F 2 "Capacitor_SMD:C_0603_1608Metric" H 5250 5700 50  0001 C CNN
F 3 "~" H 5250 5700 50  0001 C CNN
	1    5250 5700
	1    0    0    -1  
$EndComp
$Sheet
S 750  6500 1700 1000
U 5D59ABFE
F0 "Connector, Resistors and ICs" 50
F1 "con.sch" 50
$EndSheet
Wire Wire Line
	10650 3400 10200 3400
Wire Wire Line
	10200 3400 10200 3750
Wire Wire Line
	9850 3400 10100 3400
Connection ~ 9850 3400
Wire Wire Line
	10100 5300 9850 5300
Wire Wire Line
	10400 5300 10200 5300
Wire Wire Line
	10200 5300 10200 5650
Wire Wire Line
	10100 1500 9850 1500
Wire Wire Line
	10400 1500 10200 1500
Wire Wire Line
	10200 1500 10200 1850
Wire Wire Line
	10100 3200 10650 3200
Wire Wire Line
	10100 3200 10100 3400
Wire Wire Line
	10650 3300 10200 3300
Wire Wire Line
	10200 3300 10200 3150
Wire Wire Line
	10400 1400 10200 1400
Wire Wire Line
	10200 1250 10200 1400
Wire Wire Line
	10100 1300 10400 1300
Wire Wire Line
	10100 1300 10100 1500
Wire Wire Line
	10200 5200 10400 5200
Wire Wire Line
	10200 5050 10200 5200
Wire Wire Line
	10100 5100 10400 5100
Wire Wire Line
	10100 5100 10100 5300
$Comp
L otter:PA1137NL U10
U 1 1
P 6400 1900
F 0 "U10" H 6400 2375 50  0000 C CNN
F 1 "PA1137NL" H 6400 2284 50  0000 C CNN
F 2 "otter:PA1137NL" H 6400 2250 50  0001 C CNN
F 3 "" H 6400 2250 50  0001 C CNN
	1    6400 1900
	1    0    0    -1  
$EndComp
Wire Wire Line
	6650 1850 6550 1850
Wire Wire Line
	6000 2050 6200 2050
Connection ~ 6000 2050
Wire Wire Line
	5800 1650 6250 1650
Wire Wire Line
	6250 1850 6200 1850
Wire Wire Line
	6200 1850 6200 2050
Wire Wire Line
	6700 1650 6550 1650
$Comp
L Device:Q_NMOS_SGD Q1
U 1 1
P 6100 2300
F 0 "Q1" H 6306 2346 50  0000 L CNN
F 1 "AON6276" H 6306 2255 50  0000 L CNN
F 2 "Package_SON:VSONP-8-1EP_5x6_P1.27mm" H 6300 2400 50  0001 C CNN
F 3 "~" H 6100 2300 50  0001 C CNN
	1    6100 2300
	-1   0    0    -1  
$EndComp
$Comp
L power:+5V #PWR?
U 1 1
P 5950 5600
AR Path="/5D5C3A79/5CDC531E" Ref="#PWR?"  Part="1" 
AR Path="/5CDC531E" Ref="#PWR0174"  Part="1" 
F 0 "#PWR0174" H 5950 5450 50  0001 C CNN
F 1 "+5V" V 5965 5728 50  0000 L CNN
F 2 "" H 5950 5600 50  0001 C CNN
F 3 "" H 5950 5600 50  0001 C CNN
	1    5950 5600
	1    0    0    -1  
$EndComp
$Comp
L power:+5V #PWR?
U 1 1
P 7000 5600
AR Path="/5D5C3A79/5CDCBD5D" Ref="#PWR?"  Part="1" 
AR Path="/5CDCBD5D" Ref="#PWR0175"  Part="1" 
F 0 "#PWR0175" H 7000 5450 50  0001 C CNN
F 1 "+5V" V 7015 5728 50  0000 L CNN
F 2 "" H 7000 5600 50  0001 C CNN
F 3 "" H 7000 5600 50  0001 C CNN
	1    7000 5600
	1    0    0    -1  
$EndComp
$Comp
L power:+5V #PWR?
U 1 1
P 7000 4850
AR Path="/5D5C3A79/5CDD2881" Ref="#PWR?"  Part="1" 
AR Path="/5CDD2881" Ref="#PWR0176"  Part="1" 
F 0 "#PWR0176" H 7000 4700 50  0001 C CNN
F 1 "+5V" V 7015 4978 50  0000 L CNN
F 2 "" H 7000 4850 50  0001 C CNN
F 3 "" H 7000 4850 50  0001 C CNN
	1    7000 4850
	1    0    0    -1  
$EndComp
Text GLabel 2450 4650 3    50   Input ~ 0
CLK
Text GLabel 2650 4650 3    50   Input ~ 0
CANRX
Text GLabel 2750 4650 3    50   Input ~ 0
CANTX
$Comp
L power:+5V #PWR?
U 1 1
P 6650 4850
AR Path="/5D5C3A79/5CD10758" Ref="#PWR?"  Part="1" 
AR Path="/5CD10758" Ref="#PWR0148"  Part="1" 
F 0 "#PWR0148" H 6650 4700 50  0001 C CNN
F 1 "+5V" V 6665 4978 50  0000 L CNN
F 2 "" H 6650 4850 50  0001 C CNN
F 3 "" H 6650 4850 50  0001 C CNN
	1    6650 4850
	1    0    0    -1  
$EndComp
Text GLabel 2300 2000 1    50   Input ~ 0
NTC_IO
Text GLabel 2650 5550 2    50   Input ~ 0
CLK
Text GLabel 1600 5550 0    50   Input ~ 0
VIO
$Comp
L power:GND #PWR0162
U 1 1
P 1600 5750
F 0 "#PWR0162" H 1600 5500 50  0001 C CNN
F 1 "GND" H 1605 5577 50  0000 C CNN
F 2 "" H 1600 5750 50  0001 C CNN
F 3 "" H 1600 5750 50  0001 C CNN
	1    1600 5750
	0    1    1    0   
$EndComp
NoConn ~ 2200 5750
$Comp
L otter:Oscillator_3225 U4
U 1 1
P 1900 5650
F 0 "U4" H 1900 5975 50  0000 C CNN
F 1 "Oscillator_3225" H 1900 5884 50  0000 C CNN
F 2 "otter:Oscillator_3225" H 1900 6050 50  0001 C CNN
F 3 "" H 1900 6050 50  0001 C CNN
	1    1900 5650
	1    0    0    -1  
$EndComp
$Comp
L Device:C_Small C41
U 1 1
P 2400 5650
F 0 "C41" H 2492 5696 50  0000 L CNN
F 1 "18p" H 2492 5605 50  0000 L CNN
F 2 "Capacitor_SMD:C_0603_1608Metric" H 2400 5650 50  0001 C CNN
F 3 "~" H 2400 5650 50  0001 C CNN
	1    2400 5650
	1    0    0    -1  
$EndComp
$Comp
L power:GND #PWR0163
U 1 1
P 2400 5750
F 0 "#PWR0163" H 2400 5500 50  0001 C CNN
F 1 "GND" H 2405 5577 50  0000 C CNN
F 2 "" H 2400 5750 50  0001 C CNN
F 3 "" H 2400 5750 50  0001 C CNN
	1    2400 5750
	1    0    0    -1  
$EndComp
Wire Wire Line
	2650 5550 2400 5550
Connection ~ 2400 5550
Wire Wire Line
	2400 5550 2200 5550
$Comp
L power:+5V #PWR?
U 1 1
P 6300 4850
AR Path="/5D5C3A79/5CE806B5" Ref="#PWR?"  Part="1" 
AR Path="/5CE806B5" Ref="#PWR0190"  Part="1" 
F 0 "#PWR0190" H 6300 4700 50  0001 C CNN
F 1 "+5V" V 6315 4978 50  0000 L CNN
F 2 "" H 6300 4850 50  0001 C CNN
F 3 "" H 6300 4850 50  0001 C CNN
	1    6300 4850
	1    0    0    -1  
$EndComp
$Comp
L power:GND #PWR0118
U 1 1
P 6000 2800
F 0 "#PWR0118" H 6000 2550 50  0001 C CNN
F 1 "GND" H 6005 2627 50  0000 C CNN
F 2 "" H 6000 2800 50  0001 C CNN
F 3 "" H 6000 2800 50  0001 C CNN
	1    6000 2800
	1    0    0    -1  
$EndComp
$Comp
L power:GND #PWR0119
U 1 1
P 7300 1850
F 0 "#PWR0119" H 7300 1600 50  0001 C CNN
F 1 "GND" H 7305 1677 50  0000 C CNN
F 2 "" H 7300 1850 50  0001 C CNN
F 3 "" H 7300 1850 50  0001 C CNN
	1    7300 1850
	1    0    0    -1  
$EndComp
$Comp
L power:GND #PWR0120
U 1 1
P 7000 1850
F 0 "#PWR0120" H 7000 1600 50  0001 C CNN
F 1 "GND" H 7005 1677 50  0000 C CNN
F 2 "" H 7000 1850 50  0001 C CNN
F 3 "" H 7000 1850 50  0001 C CNN
	1    7000 1850
	1    0    0    -1  
$EndComp
$Comp
L power:GND #PWR0121
U 1 1
P 6650 1850
F 0 "#PWR0121" H 6650 1600 50  0001 C CNN
F 1 "GND" H 6655 1677 50  0000 C CNN
F 2 "" H 6650 1850 50  0001 C CNN
F 3 "" H 6650 1850 50  0001 C CNN
	1    6650 1850
	1    0    0    -1  
$EndComp
$Comp
L power:GND #PWR0122
U 1 1
P 6550 1300
F 0 "#PWR0122" H 6550 1050 50  0001 C CNN
F 1 "GND" H 6555 1127 50  0000 C CNN
F 2 "" H 6550 1300 50  0001 C CNN
F 3 "" H 6550 1300 50  0001 C CNN
	1    6550 1300
	1    0    0    -1  
$EndComp
$Comp
L power:GND #PWR0123
U 1 1
P 6250 1300
F 0 "#PWR0123" H 6250 1050 50  0001 C CNN
F 1 "GND" H 6255 1127 50  0000 C CNN
F 2 "" H 6250 1300 50  0001 C CNN
F 3 "" H 6250 1300 50  0001 C CNN
	1    6250 1300
	1    0    0    -1  
$EndComp
$Comp
L power:GND #PWR0124
U 1 1
P 4900 1850
F 0 "#PWR0124" H 4900 1600 50  0001 C CNN
F 1 "GND" H 4905 1677 50  0000 C CNN
F 2 "" H 4900 1850 50  0001 C CNN
F 3 "" H 4900 1850 50  0001 C CNN
	1    4900 1850
	1    0    0    -1  
$EndComp
$Comp
L power:GND #PWR0125
U 1 1
P 5150 1850
F 0 "#PWR0125" H 5150 1600 50  0001 C CNN
F 1 "GND" H 5155 1677 50  0000 C CNN
F 2 "" H 5150 1850 50  0001 C CNN
F 3 "" H 5150 1850 50  0001 C CNN
	1    5150 1850
	1    0    0    -1  
$EndComp
$Comp
L power:GND #PWR0116
U 1 1
P 6300 5800
F 0 "#PWR0116" H 6300 5550 50  0001 C CNN
F 1 "GND" H 6305 5627 50  0000 C CNN
F 2 "" H 6300 5800 50  0001 C CNN
F 3 "" H 6300 5800 50  0001 C CNN
	1    6300 5800
	1    0    0    -1  
$EndComp
$Comp
L Device:C_Small C4
U 1 1
P 6300 5700
F 0 "C4" H 6392 5746 50  0000 L CNN
F 1 "100n" H 6392 5655 50  0000 L CNN
F 2 "Capacitor_SMD:C_0603_1608Metric" H 6300 5700 50  0001 C CNN
F 3 "~" H 6300 5700 50  0001 C CNN
	1    6300 5700
	1    0    0    -1  
$EndComp
Text GLabel 6300 5600 1    50   Input ~ 0
VIO
Text Notes 6050 1000 0    50   ~ 0
Spannung und package fixen
Text Notes 4600 2250 0    50   ~ 0
C20 package größer\n
Text Notes 7050 1450 0    50   ~ 0
Für Design < 20V brücke vorsehen\n
$EndSCHEMATC
